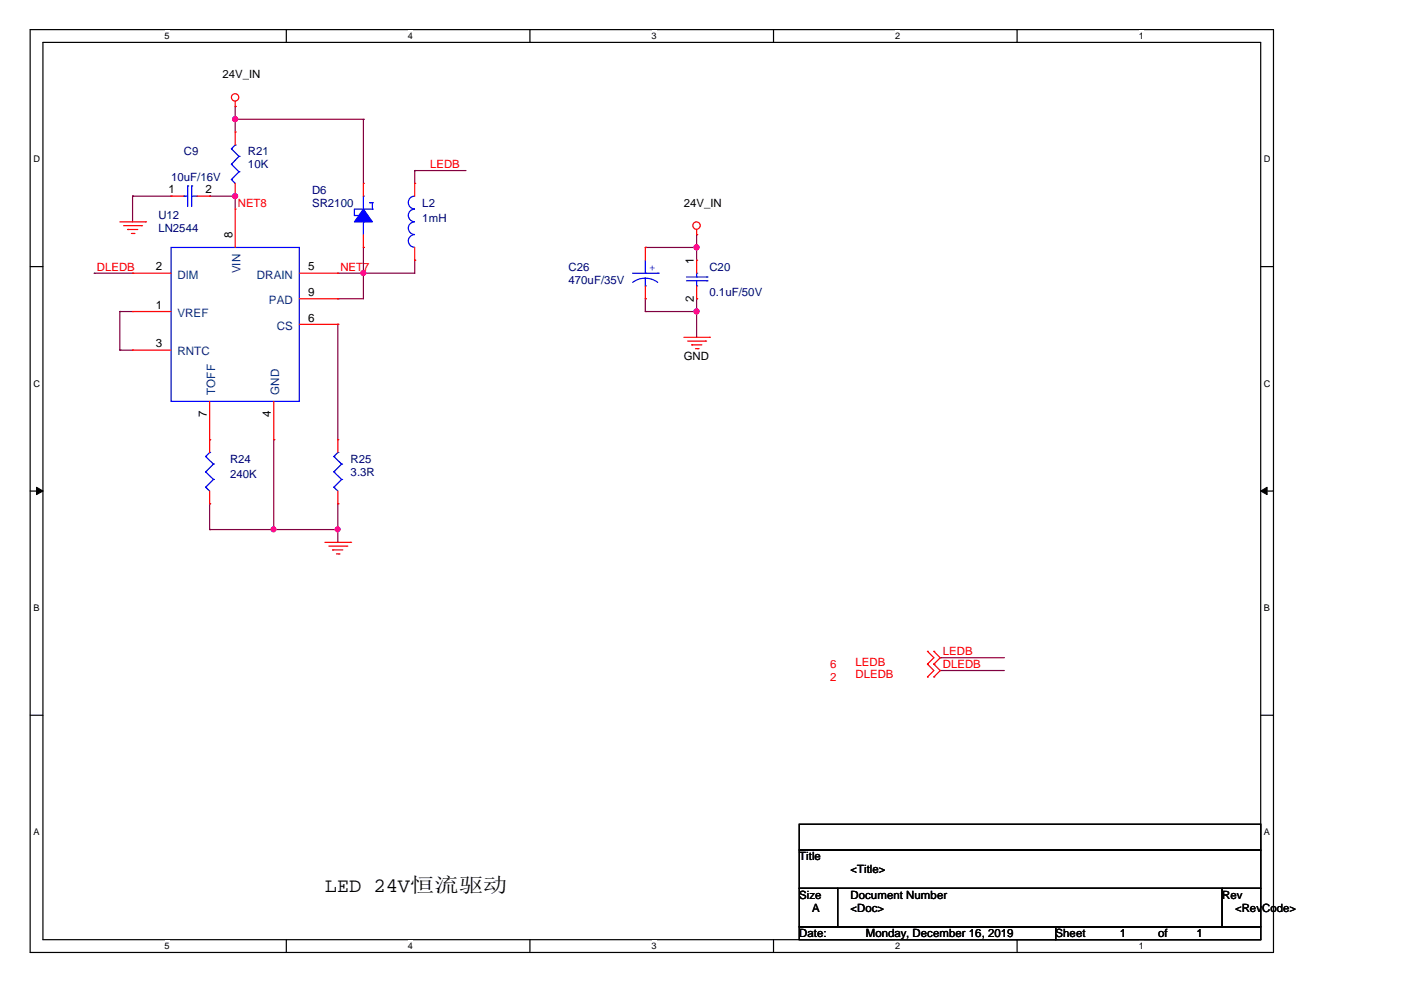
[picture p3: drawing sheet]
<svg xmlns="http://www.w3.org/2000/svg" width="297mm" height="210mm" viewBox="0 0 297 210" stroke-linecap="round" stroke-linejoin="round" font-family="sans-serif">
<path d="M6.4 6.3h263.6v195.6h-263.6zM9.1 9h258.2v190.2h-258.2z" fill="none" stroke="#000" stroke-width=".25"/>
<g fill="#fff">
<path d="M34.9 6.5h1v2.2h-1z"/>
<path d="M34.9 199.4h1v2.2h-1z"/>
</g>
<path d="M60.7 6.3v2.7M60.7 199.2v2.7" fill="none" stroke="#000" stroke-width=".25"/>
<g fill="#fff">
<path d="M86.5 6.5h1v2.2h-1z"/>
<path d="M86.5 199.4h1v2.2h-1z"/>
</g>
<path d="M112.4 6.3v2.7M112.4 199.2v2.7" fill="none" stroke="#000" stroke-width=".25"/>
<g fill="#fff">
<path d="M138.1 6.5h1.1v2.2h-1.1z"/>
<path d="M138.1 199.4h1.1v2.2h-1.1z"/>
</g>
<path d="M164 6.3v2.7M164 199.2v2.7" fill="none" stroke="#000" stroke-width=".25"/>
<g fill="#fff">
<path d="M189.8 6.5h1v2.2h-1z"/>
<path d="M189.8 199.4h1v2.2h-1z"/>
</g>
<path d="M215.6 6.3v2.7M215.6 199.2v2.7" fill="none" stroke="#000" stroke-width=".25"/>
<g fill="#fff">
<path d="M241.4 6.5h1.1v2.2h-1.1z"/>
<path d="M241.4 199.4h1.1v2.2h-1.1z"/>
<path d="M7.1 32.7h1.3v2.2h-1.3z"/>
<path d="M268 32.7h1.3v2.2h-1.3z"/>
<path d="M7.1 80.2h1.3v2.2h-1.3z"/>
<path d="M268 80.2h1.3v2.2h-1.3z"/>
</g>
<path d="M6.4 56.5h2.7M267.3 56.5h2.7" fill="none" stroke="#000" stroke-width=".25"/>
<g fill="#fff">
<path d="M7.1 127.8h1.2v2.2h-1.2z"/>
<path d="M268 127.8h1.2v2.2h-1.2z"/>
</g>
<path d="M6.4 104.1h2.7M267.3 104.1h2.7" fill="none" stroke="#000" stroke-width=".25"/>
<g fill="#000" stroke="#000" stroke-width=".21">
<path d="M7.7 103.3l1.4 .8-1.4 .8z" fill-rule="evenodd"/>
<path d="M267.3 104.1l1.3-.8v1.6z" fill-rule="evenodd"/>
</g>
<g fill="#fff">
<path d="M7.1 175.3h1.2v2.2h-1.2z"/>
<path d="M268 175.3h1.2v2.2h-1.2z"/>
</g>
<path d="M6.4 151.7h2.7M267.3 151.7h2.7M169.5 174.8h97.8v5.4h-97.8zM169.5 180.2h97.8v8.2h-97.8zM169.5 188.4h8.1v8.1h-8.1zM169.5 196.5h54.3v2.7h-54.3zM177.6 188.4h81.5v8.1h-81.5zM223.8 196.5h43.5v2.7h-43.5zM259.1 188.4h8.2v8.1h-8.2z" fill="none" stroke="#000" stroke-width=".25"/>
<g fill="none" stroke="#800040" stroke-width=".25">
<path d="M49.9 25.3h.1M49.9 22.6h.1M49.9 22.6v5.4M49.9 25.3h27.1M77 25.3h.1M77 25.3v13.6M87.9 36.2h.1M87.9 36.2v2.7M87.9 36.2h10.9M20 57.9h.1M20 57.9h8.1M28.1 41.6h.1"/>
<path d="M28.1 41.6h8.2M28.1 41.6v5.4M44.4 41.6h.1M44.4 41.6h5.5M49.9 41.6h.1M49.9 41.6v2.7M71.6 57.9h.1M77 57.9h.1M77 52.5h.1M77 52.5v10.8h-5.4M87.9 55.2h.1M87.9 55.2v2.7h-16.3"/>
<path d="M136.8 52.5h.1M136.8 52.5h10.9M147.7 49.8h.1M147.7 52.5h.1M147.7 49.8v5.4M25.4 66.1h.1M25.4 74.2h.1M25.4 66.1h2.7M25.4 66.1v8.1M25.4 74.2h2.7M71.6 68.8h.1M71.6 63.3h.1"/>
<path d="M71.6 68.8v24.4M136.8 63.3h.1M136.8 66.1h.1M136.8 63.3v2.8M136.8 66.1h10.9M147.7 66.1h.1M147.7 63.3h.1M147.7 63.3v8.2M58 93.2h.1M58 93.2v19.1M44.4 106.8h.1M44.4 112.3h.1"/>
<path d="M44.4 112.3h27.2M44.4 106.8v5.5M58 112.3h.1M71.6 112.3h.1M71.6 106.8h.1M71.6 106.8v8.2M199.3 139.5h.1M199.3 139.5h13.6M199.3 142.2h.1M199.3 142.2h13.6"/>
</g>
<g fill="#f0f" stroke="#f0f" stroke-width=".25">
<circle cx="147.7" cy="52.4" r=".54"/>
<circle cx="147.7" cy="66" r=".54"/>
<circle cx="71.6" cy="112.2" r=".51"/>
<circle cx="58" cy="112.2" r=".51"/>
<circle cx="49.8" cy="25.3" r=".54"/>
<circle cx="77" cy="57.9" r=".52"/>
<circle cx="49.9" cy="41.6" r=".52"/>
</g>
<g fill="none" stroke="#f00" stroke-width=".25">
<path d="M49.9 22.6h.1M49.9 28h.1M49.9 21.5v1.1M49.9 28v2.7M49.9 38.9v2.7M77 38.9h.1M77 38.9v2.7M87.9 38.9h.1M87.9 38.9v2.7M25.4 47h5.5M26.2 47.9h3.8M27.1 48.7h.1"/>
<path d="M27.1 48.7h2.1M27.9 49.5h.5M28.1 57.9h.1M28.1 57.9h8.2M28.4 49.5h.1M30 47.9h.1M30.9 47h.1M36.3 41.6h.1M36.3 41.6h2.7M41.7 41.6h2.7M44.4 41.6h.1M49.9 44.3h.1"/>
<path d="M49.9 41.6h.1M49.9 44.3v8.2M63.5 57.9h8.1M71.6 57.9h.1M77 52.5h.1M77 49.8v2.7M87.9 55.2h.1M87.9 52.5v2.7M136.8 52.5h.1M136.8 52.5v2.7M147.7 49.8h.1M147.7 55.2h.1"/>
<path d="M147.7 48.7v1.1M147.7 55.2v2.7M28.1 74.2h.1M28.1 66.1h.1M28.1 74.2h8.2M28.1 66.1h8.2M63.5 68.8h8.1M63.5 63.3h8.1M71.6 68.8h.1M71.6 63.3h.1M136.8 63.3h.1M136.8 60.6v2.7"/>
<path d="M145 71.5h5.4M145.8 72.3h3.8M146.6 73.1h.1M146.6 73.1h2.2M147.4 73.9h.6M147.7 63.3h.1M147.7 60.6v2.7M148 73.9h.1M149.6 72.3h.1M150.4 71.5h.1M44.4 93.2h.1M44.4 85.1v10.8"/>
<path d="M58 93.2h.1M58 85.1v8.1M71.6 93.2h.1M71.6 93.2v2.7M44.4 106.8h.1M44.4 104.1v2.7M68.9 115h5.4M69.7 115.8h3.8M70.5 116.6h.1M70.5 116.6h2.2M71.3 117.4h.6M71.6 106.8h.1"/>
<path d="M71.6 104.1v2.7M71.9 117.4h.1M73.5 115.8h.1M74.3 115h.1M196.6 138.1h.1M196.6 138.1l1.4 1.4-1.4 1.3M198 138.1h.1M198 138.1l1.3 1.4-1.3 1.3M196.6 143.5h.1M196.6 140.8h.1M196.6 140.8l1.4 1.4-1.4 1.3M198 140.8h.1"/>
<path d="M198 143.5h.1M198 140.8l1.3 1.4-1.3 1.3"/>
<circle cx="49.8" cy="20.6" r=".78"/>
<circle cx="147.7" cy="47.8" r=".78"/>
</g>
<g fill="none" stroke="#00f" stroke-width=".25">
<path d="M39.8 39.4h.1M39.8 39.4v4.4M40.6 39.4h.1M40.6 39.4v4.4M49.1 38.1h.1M49.1 34.8h.1M49.1 31.6h.1M49.1 38.1l.8 .8M49.1 34.8l1.6 1.6M49.1 31.6l1.6 1.6M49.9 30.7h.1M49.9 30.7l-.8 .9"/>
<path d="M50.7 36.4h.1M50.7 33.2h.1M50.7 36.4l-1.6 1.7M50.7 33.2l-1.6 1.6M36.3 52.5h27.2v32.6h-27.2zM39 41.6h.1M39 41.6h.8M40.6 41.6h1.1M41.7 41.6h.1M75.1 45.7h.1M75.1 45.7h.6M75.7 45.7h.1"/>
<path d="M77 47h.1M77 41.6h.1M77 41.6v2.7M77 47v2.8M78.4 43h.1M78.4 43h.6M79 44.3h.1M79 43h.1M79 44.3h-3.9v1.4M79 43v1.3M87.9 49.8a1.33 1.33 0 0 0-1.3 1.3 1.33 1.33 0 0 0 1.3 1.3M87.9 47a1.33 1.33 0 0 0-1.3 1.4 1.33 1.33 0 0 0 1.3 1.3"/>
<path d="M87.9 41.6a1.38 1.38 0 0 0-1.3 1.4 1.38 1.38 0 0 0 1.3 1.3 1.33 1.33 0 0 0-1.3 1.4 1.33 1.33 0 0 0 1.3 1.3M134.1 57.9h5.5M136.8 59l1.4 .2 1.2 .7M136.8 59l-1.4 .2-1.2 .7M136.8 57.9h.1M136.8 55.2v2.7M136.8 59v1.6M139.6 57.9h.1M145.5 58.7h4.4M145.5 59.5h4.4M147.7 57.9h.1M147.7 57.9v.8"/>
<path d="M147.7 59.5v1.1M149.9 58.7h.1M149.9 59.5h.1M136.8 60.6h.1M147.7 60.6h.1M43.6 96.8h.1M43.6 96.8l1.7 1.6M44.4 95.9h.1M44.4 95.9l-.8 .9M45.3 98.4h.1M45.3 98.4l-1.7 1.6M70.8 96.8h.1"/>
<path d="M70.8 96.8l1.6 1.6M71.6 95.9h.1M71.6 95.9l-.8 .9M72.4 98.4h.1M72.4 98.4l-1.6 1.6M43.6 103.3h.1M43.6 100h.1M43.6 103.3l.8 .8M43.6 100l1.7 1.7M45.3 101.7h.1M45.3 101.7l-1.7 1.6M70.8 103.3h.1"/>
<path d="M70.8 100h.1M70.8 103.3l.8 .8M70.8 100l1.6 1.7M72.4 101.7h.1M72.4 101.7l-1.6 1.6"/>
</g>
<path d="M77 44.3l2 2.7h-3.9z" fill-rule="evenodd" fill="#00f" stroke="#00f" stroke-width=".25"/>
<text font-size="4.3" x="68.9" y="189.1">LED 24V恒流驱动</text>
<g font-size="2.5">
<text x="35.7" y="41">1</text>
<text x="43.6" y="41">2</text>
<text x="49.3" y="50.6" transform="rotate(-90 49.3 50.6)">8</text>
<text x="33" y="57.3">2</text>
<text x="65.4" y="57.3">5</text>
<text x="147.1" y="56" transform="rotate(-90 147.1 56)">1</text>
<text x="33" y="65.5">1</text>
<text x="65.4" y="62.8">9</text>
<text x="147.1" y="63.9" transform="rotate(-90 147.1 63.9)">2</text>
<text x="65.4" y="68.2">6</text>
<text x="33" y="73.6">3</text>
<text x="43.9" y="88.4" transform="rotate(-90 43.9 88.4)">7</text>
<text x="57.4" y="88.4" transform="rotate(-90 57.4 88.4)">4</text>
</g>
<g font-size="2.5" fill="#004080">
<text x="37.6" y="59.1">DIM</text>
<text x="51" y="58" transform="rotate(-90 51 58)">VIN</text>
<text x="54.5" y="59.1">DRAIN</text>
<text x="57" y="64.5">PAD</text>
<text x="37.6" y="67.2">VREF</text>
<text x="58.7" y="69.9">CS</text>
<text x="37.6" y="75.4">RNTC</text>
<text x="45.6" y="83.7" transform="rotate(-90 45.6 83.7)">TOFF</text>
<text x="59.2" y="83.7" transform="rotate(-90 59.2 83.7)">GND</text>
</g>
<g font-size="2.4">
<text x="47.2" y="16.6">24V_IN</text>
<text x="145" y="43.8">24V_IN</text>
<text x="145" y="76.4">GND</text>
<text x="169.5" y="182.4">Title</text>
<text x="180.3" y="185.1">&lt;Title&gt;</text>
<text x="169.5" y="190.6">Size</text>
<text x="180.3" y="190.6">Document Number</text>
<text x="259.1" y="190.6">Rev</text>
<text x="172.2" y="193.3">A</text>
<text x="180.3" y="193.3">&lt;Doc&gt;</text>
<text x="261.9" y="193.3">&lt;Rev</text>
<text x="267.6" y="193.3">Code&gt;</text>
<text x="169.5" y="198.7">Date:</text>
<text x="183.6" y="198.7">Monday, December 16, 2019</text>
<text x="223.8" y="198.7">Sheet</text>
<text x="237.4" y="198.7">1</text>
<text x="245.5" y="198.7">of</text>
<text x="253.7" y="198.7">1</text>
</g>
<g font-size="2.4" fill="#000080">
<text x="39" y="32.9">C9</text>
<text x="52.6" y="32.9">R21</text>
<text x="52.6" y="35.7">10K</text>
<text x="36.3" y="38.4">10uF/16V</text>
<text x="66.2" y="41.1">D6</text>
<text x="33.6" y="46.5">U12</text>
<text x="66.2" y="43.8">SR2100</text>
<text x="89.5" y="43.8">L2</text>
<text x="89.5" y="47">1mH</text>
<text x="33.6" y="49.2">LN2544</text>
<text x="120.5" y="57.4">C26</text>
<text x="150.4" y="57.4">C20</text>
<text x="120.5" y="60.1">470uF/35V</text>
<text x="150.4" y="62.8">0.1uF/50V</text>
<text x="48.8" y="98.1">R24</text>
<text x="48.8" y="101.4">240K</text>
<text x="74.3" y="98.1">R25</text>
<text x="74.3" y="100.9">3.3R</text>
</g>
<g font-size="2.4" fill="#f00">
<text x="91.2" y="35.6">LEDB</text>
<text x="50.4" y="43.8">NET8</text>
<text x="20.5" y="57.4">DLEDB</text>
<text x="72.2" y="57.4">NET7</text>
<text x="176" y="141.7">6</text>
<text x="181.4" y="143.8">DLEDB</text>
<text x="181.4" y="141.1">LEDB</text>
<text x="199.9" y="141.6">DLEDB</text>
<text x="199.9" y="138.9">LEDB</text>
<text x="176" y="144.4">2</text>
</g>
<text font-size="2.4" fill="#00f" x="137.7" y="57.4">+</text>
<g font-size="1.9">
<text x="34.9" y="8.3">5</text>
<text x="86.5" y="8.3">4</text>
<text x="138.1" y="8.3">3</text>
<text x="189.8" y="8.3">2</text>
<text x="241.4" y="8.3">1</text>
<text x="7.1" y="34.4">D</text>
<text x="268" y="34.4">D</text>
<text x="7.1" y="82">C</text>
<text x="268" y="82">C</text>
<text x="7.1" y="129.6">B</text>
<text x="268" y="129.6">B</text>
<text x="7.1" y="177.1">A</text>
<text x="268" y="177.1">A</text>
<text x="34.9" y="201.2">5</text>
<text x="86.5" y="201.2">4</text>
<text x="138.1" y="201.2">3</text>
<text x="189.8" y="201.2">2</text>
<text x="241.4" y="201.2">1</text>
</g>
</svg>
